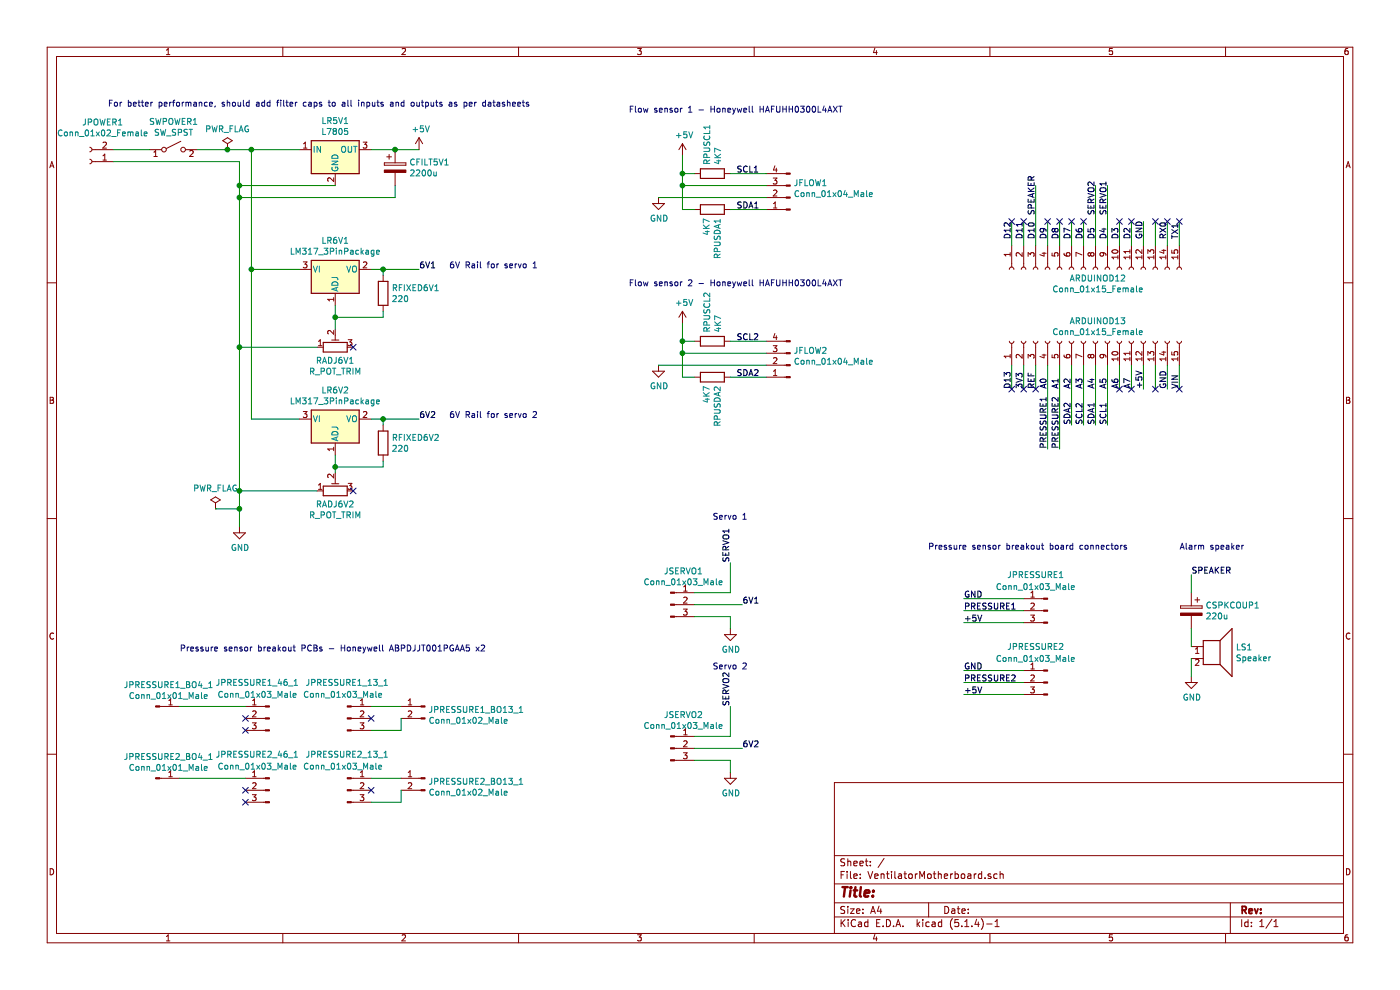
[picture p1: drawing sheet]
EESchema Schematic File Version 4
LIBS:VentilatorMotherboard-cache
EELAYER 30 0
EELAYER END
$Descr A4 11693 8268
encoding utf-8
Sheet 1 1
Title ""
Date ""
Rev ""
Comp ""
Comment1 ""
Comment2 ""
Comment3 ""
Comment4 ""
$EndDescr
$Comp
L Connector:Conn_01x02_Female JPOWER1
U 1 1
P 750 1350
F 0 "JPOWER1" H 642 1025 50  0000 C CNN
F 1 "Conn_01x02_Female" H 642 1116 50  0000 C CNN
F 2 "TerminalBlock:TerminalBlock_bornier-2_P5.08mm" H 750 1350 50  0001 C CNN
F 3 "~" H 750 1350 50  0001 C CNN
	1    750  1350
	-1   0    0    1   
$EndComp
$Comp
L Regulator_Linear:L7805 LR5V1
U 1 1
P 2800 1250
F 0 "LR5V1" H 2800 1492 50  0000 C CNN
F 1 "L7805" H 2800 1401 50  0000 C CNN
F 2 "Package_TO_SOT_THT:TO-220-3_Vertical" H 2825 1100 50  0001 L CIN
F 3 "http://www.st.com/content/ccc/resource/technical/document/datasheet/41/4f/b3/b0/12/d4/47/88/CD00000444.pdf/files/CD00000444.pdf/jcr:content/translations/en.CD00000444.pdf" H 2800 1200 50  0001 C CNN
	1    2800 1250
	1    0    0    -1  
$EndComp
$Comp
L Regulator_Linear:LM317_3PinPackage LR6V1
U 1 1
P 2800 2250
F 0 "LR6V1" H 2800 2492 50  0000 C CNN
F 1 "LM317_3PinPackage" H 2800 2401 50  0000 C CNN
F 2 "Package_TO_SOT_THT:TO-220-3_Vertical" H 2800 2500 50  0001 C CIN
F 3 "http://www.ti.com/lit/ds/symlink/lm317.pdf" H 2800 2250 50  0001 C CNN
	1    2800 2250
	1    0    0    -1  
$EndComp
$Comp
L power:GND #PWR01
U 1 1
P 2000 4400
F 0 "#PWR01" H 2000 4150 50  0001 C CNN
F 1 "GND" H 2005 4227 50  0000 C CNN
F 2 "" H 2000 4400 50  0001 C CNN
F 3 "" H 2000 4400 50  0001 C CNN
	1    2000 4400
	1    0    0    -1  
$EndComp
Wire Wire Line
	950  1350 2000 1350
Wire Wire Line
	2000 1350 2000 1550
Wire Wire Line
	2800 1550 2000 1550
Connection ~ 2000 1550
$Comp
L Device:R RFIXED6V1
U 1 1
P 3200 2450
F 0 "RFIXED6V1" H 3270 2496 50  0000 L CNN
F 1 "220" H 3270 2405 50  0000 L CNN
F 2 "Resistor_THT:R_Axial_DIN0204_L3.6mm_D1.6mm_P7.62mm_Horizontal" V 3130 2450 50  0001 C CNN
F 3 "~" H 3200 2450 50  0001 C CNN
	1    3200 2450
	1    0    0    -1  
$EndComp
Wire Wire Line
	3200 2650 3200 2600
Wire Wire Line
	3200 2300 3200 2250
Wire Wire Line
	3200 2250 3100 2250
Wire Wire Line
	2000 1550 2000 1650
Connection ~ 2100 1250
Wire Wire Line
	2100 1250 2500 1250
Wire Wire Line
	3200 2250 3500 2250
Connection ~ 3200 2250
$Comp
L Regulator_Linear:LM317_3PinPackage LR6V2
U 1 1
P 2800 3500
F 0 "LR6V2" H 2800 3742 50  0000 C CNN
F 1 "LM317_3PinPackage" H 2800 3651 50  0000 C CNN
F 2 "Package_TO_SOT_THT:TO-220-3_Vertical" H 2800 3750 50  0001 C CIN
F 3 "http://www.ti.com/lit/ds/symlink/lm317.pdf" H 2800 3500 50  0001 C CNN
	1    2800 3500
	1    0    0    -1  
$EndComp
$Comp
L Device:R_POT_TRIM RADJ6V2
U 1 1
P 2800 4100
F 0 "RADJ6V2" V 2685 4100 50  0000 C CNN
F 1 "R_POT_TRIM" V 2594 4100 50  0000 C CNN
F 2 "Potentiometer_THT:Potentiometer_Piher_PT-10-V10_Vertical" H 2800 4100 50  0001 C CNN
F 3 "~" H 2800 4100 50  0001 C CNN
	1    2800 4100
	0    -1   -1   0   
$EndComp
Wire Wire Line
	2800 3950 2800 3900
$Comp
L Device:R RFIXED6V2
U 1 1
P 3200 3700
F 0 "RFIXED6V2" H 3270 3746 50  0000 L CNN
F 1 "220" H 3270 3655 50  0000 L CNN
F 2 "Resistor_THT:R_Axial_DIN0204_L3.6mm_D1.6mm_P7.62mm_Horizontal" V 3130 3700 50  0001 C CNN
F 3 "~" H 3200 3700 50  0001 C CNN
	1    3200 3700
	1    0    0    -1  
$EndComp
Wire Wire Line
	3200 3900 3200 3850
Wire Wire Line
	3200 3550 3200 3500
Wire Wire Line
	3200 3500 3100 3500
Wire Wire Line
	2100 3500 2500 3500
Wire Wire Line
	3200 3500 3500 3500
Connection ~ 3200 3500
Wire Wire Line
	2650 4100 2000 4100
Connection ~ 2000 4100
Wire Wire Line
	2000 4100 2000 4250
$Comp
L power:+5V #PWR06
U 1 1
P 3500 1250
F 0 "#PWR06" H 3500 1100 50  0001 C CNN
F 1 "+5V" H 3515 1423 50  0000 C CNN
F 2 "" H 3500 1250 50  0001 C CNN
F 3 "" H 3500 1250 50  0001 C CNN
	1    3500 1250
	1    0    0    -1  
$EndComp
Wire Wire Line
	3100 1250 3300 1250
$Comp
L Device:CP CFILT5V1
U 1 1
P 3300 1400
F 0 "CFILT5V1" H 3418 1446 50  0000 L CNN
F 1 "2200u" H 3418 1355 50  0000 L CNN
F 2 "Capacitor_THT:CP_Radial_D10.0mm_P5.00mm" H 3338 1250 50  0001 C CNN
F 3 "~" H 3300 1400 50  0001 C CNN
	1    3300 1400
	1    0    0    -1  
$EndComp
Connection ~ 3300 1250
Wire Wire Line
	3300 1250 3500 1250
Wire Wire Line
	3300 1550 3300 1650
Wire Wire Line
	3300 1650 2000 1650
Connection ~ 2000 1650
Text Notes 900  900  0    50   ~ 0
For better performance, should add filter caps to all inputs and outputs as per datasheets
$Comp
L Device:CP CSPKCOUP1
U 1 1
P 9950 5100
F 0 "CSPKCOUP1" H 9832 5146 50  0000 R CNN
F 1 "220u" H 9832 5055 50  0000 R CNN
F 2 "Capacitor_THT:CP_Radial_D10.0mm_P5.00mm" H 9988 4950 50  0001 C CNN
F 3 "~" H 9950 5100 50  0001 C CNN
	1    9950 5100
	-1   0    0    -1  
$EndComp
$Comp
L Device:Speaker LS1
U 1 1
P 10150 5400
F 0 "LS1" H 10320 5396 50  0000 L CNN
F 1 "Speaker" H 10320 5305 50  0000 L CNN
F 2 "Connector_PinSocket_2.54mm:PinSocket_1x02_P2.54mm_Vertical" H 10150 5200 50  0001 C CNN
F 3 "~" H 10140 5350 50  0001 C CNN
	1    10150 5400
	1    0    0    -1  
$EndComp
$Comp
L power:GND #PWR07
U 1 1
P 9950 5650
F 0 "#PWR07" H 9950 5400 50  0001 C CNN
F 1 "GND" H 9955 5477 50  0000 C CNN
F 2 "" H 9950 5650 50  0001 C CNN
F 3 "" H 9950 5650 50  0001 C CNN
	1    9950 5650
	1    0    0    -1  
$EndComp
Wire Wire Line
	9950 5250 9950 5400
Wire Wire Line
	9950 5500 9950 5650
$Comp
L Connector:Conn_01x04_Male JFLOW1
U 1 1
P 6600 1650
F 0 "JFLOW1" H 6572 1532 50  0000 R CNN
F 1 "Conn_01x04_Male" H 6572 1623 50  0000 R CNN
F 2 "Connector_PinHeader_2.54mm:PinHeader_1x04_P2.54mm_Vertical" H 6600 1650 50  0001 C CNN
F 3 "~" H 6600 1650 50  0001 C CNN
	1    6600 1650
	-1   0    0    1   
$EndComp
Text Label 8450 2000 1    50   ~ 0
D12
Text Label 8550 2000 1    50   ~ 0
D11
Text Label 8650 2000 1    50   ~ 0
D10
Text Label 8750 2000 1    50   ~ 0
D9
Text Label 8850 2000 1    50   ~ 0
D8
Text Label 8950 2000 1    50   ~ 0
D7
Text Label 9050 2000 1    50   ~ 0
D6
Text Label 9150 2000 1    50   ~ 0
D5
Text Label 9250 2000 1    50   ~ 0
D4
Text Label 9350 2000 1    50   ~ 0
D3
Text Label 9450 2000 1    50   ~ 0
D2
Text Label 9550 2000 1    50   ~ 0
GND
Text Label 9750 2000 1    50   ~ 0
RX0
Text Label 9850 2000 1    50   ~ 0
TX1
Wire Wire Line
	8450 2050 8450 1850
Wire Wire Line
	8550 2050 8550 1850
Wire Wire Line
	8750 2050 8750 1850
Wire Wire Line
	8850 2050 8850 1850
Wire Wire Line
	8950 2050 8950 1850
Wire Wire Line
	9050 2050 9050 1850
Wire Wire Line
	9550 2050 9550 1850
Wire Wire Line
	9650 2050 9650 1850
Wire Wire Line
	9750 2050 9750 1850
Wire Wire Line
	9850 2050 9850 1850
Text Label 8450 3250 1    50   ~ 0
D13
Text Label 8550 3250 1    50   ~ 0
3V3
Text Label 8650 3250 1    50   ~ 0
REF
Text Label 8750 3250 1    50   ~ 0
A0
Text Label 8850 3250 1    50   ~ 0
A1
Text Label 8950 3250 1    50   ~ 0
A2
Text Label 9050 3250 1    50   ~ 0
A3
Text Label 9150 3250 1    50   ~ 0
A4
Text Label 9250 3250 1    50   ~ 0
A5
Text Label 9350 3250 1    50   ~ 0
A6
Text Label 9450 3250 1    50   ~ 0
A7
Text Label 9550 3250 1    50   ~ 0
+5V
Wire Wire Line
	8450 3050 8450 3250
Wire Wire Line
	8550 3050 8550 3250
Wire Wire Line
	8650 3050 8650 3250
Wire Wire Line
	9350 3050 9350 3250
Wire Wire Line
	9450 3050 9450 3250
Wire Wire Line
	9550 3050 9550 3250
Wire Wire Line
	9650 3050 9650 3250
Text Label 9750 3250 1    50   ~ 0
GND
Text Label 9850 3250 1    50   ~ 0
VIN
Wire Wire Line
	9850 3050 9850 3250
$Comp
L Connector:Conn_01x15_Female ARDUINOD12
U 1 1
P 9150 2250
F 0 "ARDUINOD12" V 9223 2230 50  0000 C CNN
F 1 "Conn_01x15_Female" V 9314 2230 50  0000 C CNN
F 2 "Connector_PinSocket_2.54mm:PinSocket_1x15_P2.54mm_Vertical" H 9150 2250 50  0001 C CNN
F 3 "~" H 9150 2250 50  0001 C CNN
	1    9150 2250
	0    -1   1    0   
$EndComp
$Comp
L Connector:Conn_01x15_Female ARDUINOD13
U 1 1
P 9150 2850
F 0 "ARDUINOD13" V 9315 2830 50  0000 C CNN
F 1 "Conn_01x15_Female" V 9224 2830 50  0000 C CNN
F 2 "Connector_PinSocket_2.54mm:PinSocket_1x15_P2.54mm_Vertical" H 9150 2850 50  0001 C CNN
F 3 "~" H 9150 2850 50  0001 C CNN
	1    9150 2850
	0    -1   -1   0   
$EndComp
$Comp
L power:+5V #PWR010
U 1 1
P 5700 1300
F 0 "#PWR010" H 5700 1150 50  0001 C CNN
F 1 "+5V" H 5715 1473 50  0000 C CNN
F 2 "" H 5700 1300 50  0001 C CNN
F 3 "" H 5700 1300 50  0001 C CNN
	1    5700 1300
	1    0    0    -1  
$EndComp
$Comp
L Device:R RPUSCL1
U 1 1
P 5950 1450
F 0 "RPUSCL1" H 6020 1496 50  0000 L CNN
F 1 "4K7" H 6020 1405 50  0000 L CNN
F 2 "Resistor_THT:R_Axial_DIN0207_L6.3mm_D2.5mm_P10.16mm_Horizontal" V 5880 1450 50  0001 C CNN
F 3 "~" H 5950 1450 50  0001 C CNN
	1    5950 1450
	0    -1   -1   0   
$EndComp
$Comp
L Device:R RPUSDA1
U 1 1
P 5950 1750
F 0 "RPUSDA1" H 6020 1796 50  0000 L CNN
F 1 "4K7" H 6020 1705 50  0000 L CNN
F 2 "Resistor_THT:R_Axial_DIN0207_L6.3mm_D2.5mm_P10.16mm_Horizontal" V 5880 1750 50  0001 C CNN
F 3 "~" H 5950 1750 50  0001 C CNN
	1    5950 1750
	0    1    1    0   
$EndComp
Wire Wire Line
	5700 1300 5700 1450
Wire Wire Line
	5700 1450 5800 1450
Wire Wire Line
	6100 1450 6400 1450
Wire Wire Line
	6100 1750 6400 1750
$Comp
L power:GND #PWR08
U 1 1
P 5500 1650
F 0 "#PWR08" H 5500 1400 50  0001 C CNN
F 1 "GND" H 5505 1477 50  0000 C CNN
F 2 "" H 5500 1650 50  0001 C CNN
F 3 "" H 5500 1650 50  0001 C CNN
	1    5500 1650
	1    0    0    -1  
$EndComp
Wire Wire Line
	5700 1450 5700 1550
Wire Wire Line
	5700 1750 5800 1750
Connection ~ 5700 1450
Wire Wire Line
	6400 1550 5700 1550
Connection ~ 5700 1550
Wire Wire Line
	5700 1550 5700 1750
Wire Wire Line
	5500 1650 6400 1650
Text Label 6150 1450 0    50   ~ 0
SCL1
Text Label 6150 1750 0    50   ~ 0
SDA1
$Comp
L Connector:Conn_01x04_Male JFLOW2
U 1 1
P 6600 3050
F 0 "JFLOW2" H 6572 2932 50  0000 R CNN
F 1 "Conn_01x04_Male" H 6572 3023 50  0000 R CNN
F 2 "Connector_PinHeader_2.54mm:PinHeader_1x04_P2.54mm_Vertical" H 6600 3050 50  0001 C CNN
F 3 "~" H 6600 3050 50  0001 C CNN
	1    6600 3050
	-1   0    0    1   
$EndComp
$Comp
L power:+5V #PWR011
U 1 1
P 5700 2700
F 0 "#PWR011" H 5700 2550 50  0001 C CNN
F 1 "+5V" H 5715 2873 50  0000 C CNN
F 2 "" H 5700 2700 50  0001 C CNN
F 3 "" H 5700 2700 50  0001 C CNN
	1    5700 2700
	1    0    0    -1  
$EndComp
$Comp
L Device:R RPUSCL2
U 1 1
P 5950 2850
F 0 "RPUSCL2" H 6020 2896 50  0000 L CNN
F 1 "4K7" H 6020 2805 50  0000 L CNN
F 2 "Resistor_THT:R_Axial_DIN0207_L6.3mm_D2.5mm_P10.16mm_Horizontal" V 5880 2850 50  0001 C CNN
F 3 "~" H 5950 2850 50  0001 C CNN
	1    5950 2850
	0    -1   -1   0   
$EndComp
$Comp
L Device:R RPUSDA2
U 1 1
P 5950 3150
F 0 "RPUSDA2" H 6020 3196 50  0000 L CNN
F 1 "4K7" H 6020 3105 50  0000 L CNN
F 2 "Resistor_THT:R_Axial_DIN0207_L6.3mm_D2.5mm_P10.16mm_Horizontal" V 5880 3150 50  0001 C CNN
F 3 "~" H 5950 3150 50  0001 C CNN
	1    5950 3150
	0    1    1    0   
$EndComp
Wire Wire Line
	5700 2700 5700 2850
Wire Wire Line
	5700 2850 5800 2850
Wire Wire Line
	6100 2850 6400 2850
Wire Wire Line
	6100 3150 6400 3150
$Comp
L power:GND #PWR09
U 1 1
P 5500 3050
F 0 "#PWR09" H 5500 2800 50  0001 C CNN
F 1 "GND" H 5505 2877 50  0000 C CNN
F 2 "" H 5500 3050 50  0001 C CNN
F 3 "" H 5500 3050 50  0001 C CNN
	1    5500 3050
	1    0    0    -1  
$EndComp
Wire Wire Line
	5700 2850 5700 2950
Wire Wire Line
	5700 3150 5800 3150
Connection ~ 5700 2850
Wire Wire Line
	6400 2950 5700 2950
Connection ~ 5700 2950
Wire Wire Line
	5700 2950 5700 3150
Wire Wire Line
	5500 3050 6400 3050
Text Label 6150 2850 0    50   ~ 0
SCL2
Text Label 6150 3150 0    50   ~ 0
SDA2
Wire Wire Line
	9250 3050 9250 3550
Text Label 9250 3550 1    50   ~ 0
SCL1
Wire Wire Line
	9150 3050 9150 3550
Text Label 9150 3550 1    50   ~ 0
SDA1
Text Label 3500 2250 0    50   ~ 0
6V1
Text Label 3500 3500 0    50   ~ 0
6V2
$Comp
L Connector:Conn_01x03_Male JSERVO1
U 1 1
P 5600 5050
F 0 "JSERVO1" H 5708 5331 50  0000 C CNN
F 1 "Conn_01x03_Male" H 5708 5240 50  0000 C CNN
F 2 "Connector_PinSocket_2.54mm:PinSocket_1x03_P2.54mm_Vertical" H 5600 5050 50  0001 C CNN
F 3 "~" H 5600 5050 50  0001 C CNN
	1    5600 5050
	1    0    0    -1  
$EndComp
$Comp
L power:GND #PWR02
U 1 1
P 6100 5250
F 0 "#PWR02" H 6100 5000 50  0001 C CNN
F 1 "GND" H 6105 5077 50  0000 C CNN
F 2 "" H 6100 5250 50  0001 C CNN
F 3 "" H 6100 5250 50  0001 C CNN
	1    6100 5250
	1    0    0    -1  
$EndComp
Wire Wire Line
	5800 5050 6200 5050
Wire Wire Line
	5800 5150 6100 5150
Wire Wire Line
	6100 5150 6100 5250
Text Label 6100 4700 1    50   ~ 0
SERVO1
Wire Wire Line
	5800 4950 6100 4950
Wire Wire Line
	6100 4950 6100 4700
$Comp
L Connector:Conn_01x03_Male JSERVO2
U 1 1
P 5600 6250
F 0 "JSERVO2" H 5708 6531 50  0000 C CNN
F 1 "Conn_01x03_Male" H 5708 6440 50  0000 C CNN
F 2 "Connector_PinSocket_2.54mm:PinSocket_1x03_P2.54mm_Vertical" H 5600 6250 50  0001 C CNN
F 3 "~" H 5600 6250 50  0001 C CNN
	1    5600 6250
	1    0    0    -1  
$EndComp
$Comp
L power:GND #PWR03
U 1 1
P 6100 6450
F 0 "#PWR03" H 6100 6200 50  0001 C CNN
F 1 "GND" H 6105 6277 50  0000 C CNN
F 2 "" H 6100 6450 50  0001 C CNN
F 3 "" H 6100 6450 50  0001 C CNN
	1    6100 6450
	1    0    0    -1  
$EndComp
Wire Wire Line
	5800 6250 6200 6250
Wire Wire Line
	5800 6350 6100 6350
Wire Wire Line
	6100 6350 6100 6450
Text Label 6100 5900 1    50   ~ 0
SERVO2
Wire Wire Line
	5800 6150 6100 6150
Wire Wire Line
	6100 6150 6100 5900
Wire Wire Line
	9250 1550 9250 2050
Wire Wire Line
	9150 1550 9150 2050
Text Label 9250 1800 1    50   ~ 0
SERVO1
Text Label 9150 1800 1    50   ~ 0
SERVO2
NoConn ~ 9650 3250
NoConn ~ 9850 3250
Wire Wire Line
	9750 3050 9750 3250
NoConn ~ 9450 3250
NoConn ~ 9350 3250
NoConn ~ 8650 3250
NoConn ~ 8550 3250
NoConn ~ 8450 3250
NoConn ~ 8450 1850
NoConn ~ 8550 1850
NoConn ~ 8750 1850
NoConn ~ 8850 1850
NoConn ~ 8950 1850
NoConn ~ 9050 1850
NoConn ~ 9750 1850
NoConn ~ 9850 1850
NoConn ~ 9650 1850
Text Label 9050 3550 1    50   ~ 0
SCL2
Text Label 8950 3550 1    50   ~ 0
SDA2
Wire Wire Line
	9950 4950 9950 4800
$Comp
L Connector:Conn_01x03_Male JPRESSURE1_13_1
U 1 1
P 2900 6000
F 0 "JPRESSURE1_13_1" H 3250 6300 50  0000 R CNN
F 1 "Conn_01x03_Male" H 3200 6200 50  0000 R CNN
F 2 "Connector_PinSocket_2.54mm:PinSocket_1x03_P2.54mm_Vertical" H 2900 6000 50  0001 C CNN
F 3 "~" H 2900 6000 50  0001 C CNN
	1    2900 6000
	1    0    0    -1  
$EndComp
Wire Wire Line
	3350 5900 3100 5900
NoConn ~ 3100 6000
NoConn ~ 2050 6100
NoConn ~ 2050 6000
$Comp
L Connector:Conn_01x03_Male JPRESSURE1_46_1
U 1 1
P 2250 6000
F 0 "JPRESSURE1_46_1" H 2350 6300 50  0000 C CNN
F 1 "Conn_01x03_Male" H 2350 6200 50  0000 C CNN
F 2 "Connector_PinSocket_2.54mm:PinSocket_1x03_P2.54mm_Vertical" H 2250 6000 50  0001 C CNN
F 3 "~" H 2250 6000 50  0001 C CNN
	1    2250 6000
	-1   0    0    -1  
$EndComp
Wire Wire Line
	3100 6100 3350 6100
$Comp
L Connector:Conn_01x03_Male JPRESSURE1
U 1 1
P 8750 5100
F 0 "JPRESSURE1" H 8850 5400 50  0000 C CNN
F 1 "Conn_01x03_Male" H 8850 5300 50  0000 C CNN
F 2 "Connector_PinSocket_2.54mm:PinSocket_1x03_P2.54mm_Vertical" H 8750 5100 50  0001 C CNN
F 3 "~" H 8750 5100 50  0001 C CNN
	1    8750 5100
	-1   0    0    -1  
$EndComp
Wire Wire Line
	8550 5000 8050 5000
Wire Wire Line
	8550 5100 8050 5100
Wire Wire Line
	8550 5200 8050 5200
Text Label 8050 5000 0    50   ~ 0
GND
Wire Wire Line
	8750 3050 8750 3750
Wire Wire Line
	8850 3050 8850 3750
Text Label 8750 3750 1    50   ~ 0
PRESSURE1
Text Label 8850 3750 1    50   ~ 0
PRESSURE2
$Comp
L Connector:Conn_01x02_Male JPRESSURE1_BO13_1
U 1 1
P 3550 5900
F 0 "JPRESSURE1_BO13_1" H 3522 5874 50  0000 R CNN
F 1 "Conn_01x02_Male" H 3522 5783 50  0000 R CNN
F 2 "Connector_PinSocket_2.54mm:PinSocket_1x02_P2.54mm_Vertical" H 3550 5900 50  0001 C CNN
F 3 "~" H 3550 5900 50  0001 C CNN
	1    3550 5900
	-1   0    0    -1  
$EndComp
$Comp
L Connector:Conn_01x01_Male JPRESSURE1_BO4_1
U 1 1
P 1300 5900
F 0 "JPRESSURE1_BO4_1" H 1408 6081 50  0000 C CNN
F 1 "Conn_01x01_Male" H 1408 5990 50  0000 C CNN
F 2 "Connector_PinSocket_2.54mm:PinSocket_1x01_P2.54mm_Vertical" H 1300 5900 50  0001 C CNN
F 3 "~" H 1300 5900 50  0001 C CNN
	1    1300 5900
	1    0    0    -1  
$EndComp
Wire Wire Line
	1500 5900 2050 5900
Wire Wire Line
	3350 6100 3350 6000
$Comp
L Connector:Conn_01x03_Male JPRESSURE2_13_1
U 1 1
P 2900 6600
F 0 "JPRESSURE2_13_1" H 3250 6900 50  0000 R CNN
F 1 "Conn_01x03_Male" H 3200 6800 50  0000 R CNN
F 2 "Connector_PinSocket_2.54mm:PinSocket_1x03_P2.54mm_Vertical" H 2900 6600 50  0001 C CNN
F 3 "~" H 2900 6600 50  0001 C CNN
	1    2900 6600
	1    0    0    -1  
$EndComp
Wire Wire Line
	3350 6500 3100 6500
NoConn ~ 3100 6600
NoConn ~ 2050 6700
NoConn ~ 2050 6600
$Comp
L Connector:Conn_01x03_Male JPRESSURE2_46_1
U 1 1
P 2250 6600
F 0 "JPRESSURE2_46_1" H 2350 6900 50  0000 C CNN
F 1 "Conn_01x03_Male" H 2350 6800 50  0000 C CNN
F 2 "Connector_PinSocket_2.54mm:PinSocket_1x03_P2.54mm_Vertical" H 2250 6600 50  0001 C CNN
F 3 "~" H 2250 6600 50  0001 C CNN
	1    2250 6600
	-1   0    0    -1  
$EndComp
Wire Wire Line
	3100 6700 3350 6700
$Comp
L Connector:Conn_01x03_Male JPRESSURE2
U 1 1
P 8750 5700
F 0 "JPRESSURE2" H 8850 6000 50  0000 C CNN
F 1 "Conn_01x03_Male" H 8850 5900 50  0000 C CNN
F 2 "Connector_PinSocket_2.54mm:PinSocket_1x03_P2.54mm_Vertical" H 8750 5700 50  0001 C CNN
F 3 "~" H 8750 5700 50  0001 C CNN
	1    8750 5700
	-1   0    0    -1  
$EndComp
Wire Wire Line
	8550 5600 8050 5600
Wire Wire Line
	8550 5700 8050 5700
Wire Wire Line
	8550 5800 8050 5800
Text Label 8050 5600 0    50   ~ 0
GND
$Comp
L Connector:Conn_01x02_Male JPRESSURE2_BO13_1
U 1 1
P 3550 6500
F 0 "JPRESSURE2_BO13_1" H 3522 6474 50  0000 R CNN
F 1 "Conn_01x02_Male" H 3522 6383 50  0000 R CNN
F 2 "Connector_PinSocket_2.54mm:PinSocket_1x02_P2.54mm_Vertical" H 3550 6500 50  0001 C CNN
F 3 "~" H 3550 6500 50  0001 C CNN
	1    3550 6500
	-1   0    0    -1  
$EndComp
$Comp
L Connector:Conn_01x01_Male JPRESSURE2_BO4_1
U 1 1
P 1300 6500
F 0 "JPRESSURE2_BO4_1" H 1408 6681 50  0000 C CNN
F 1 "Conn_01x01_Male" H 1408 6590 50  0000 C CNN
F 2 "Connector_PinSocket_2.54mm:PinSocket_1x01_P2.54mm_Vertical" H 1300 6500 50  0001 C CNN
F 3 "~" H 1300 6500 50  0001 C CNN
	1    1300 6500
	1    0    0    -1  
$EndComp
Wire Wire Line
	1500 6500 2050 6500
Wire Wire Line
	3350 6700 3350 6600
Text Label 8050 5200 0    50   ~ 0
+5V
Text Label 8050 5800 0    50   ~ 0
+5V
Text Label 8050 5100 0    50   ~ 0
PRESSURE1
Text Label 8050 5700 0    50   ~ 0
PRESSURE2
$Comp
L power:PWR_FLAG #FLG0101
U 1 1
P 1800 4250
F 0 "#FLG0101" H 1800 4325 50  0001 C CNN
F 1 "PWR_FLAG" H 1800 4423 50  0000 C CNN
F 2 "" H 1800 4250 50  0001 C CNN
F 3 "~" H 1800 4250 50  0001 C CNN
	1    1800 4250
	1    0    0    -1  
$EndComp
Wire Wire Line
	1800 4250 2000 4250
Connection ~ 2000 4250
Wire Wire Line
	2000 4250 2000 4400
Wire Wire Line
	2100 1250 2100 2250
Wire Wire Line
	2500 2250 2100 2250
Connection ~ 2100 2250
Wire Wire Line
	2100 2250 2100 3500
$Comp
L power:PWR_FLAG #FLG0102
U 1 1
P 1900 1250
F 0 "#FLG0102" H 1900 1325 50  0001 C CNN
F 1 "PWR_FLAG" H 1900 1423 50  0000 C CNN
F 2 "" H 1900 1250 50  0001 C CNN
F 3 "~" H 1900 1250 50  0001 C CNN
	1    1900 1250
	1    0    0    -1  
$EndComp
Wire Wire Line
	1900 1250 2100 1250
Text Label 6200 5050 0    50   ~ 0
6V1
Text Label 6200 6250 0    50   ~ 0
6V2
Connection ~ 2000 2900
Wire Wire Line
	2000 2900 2000 4100
Wire Wire Line
	2000 1650 2000 2900
NoConn ~ 2950 2900
Wire Wire Line
	2800 2650 2800 2750
Connection ~ 2800 2650
Wire Wire Line
	2800 2650 3200 2650
Wire Wire Line
	2800 2550 2800 2650
Wire Wire Line
	2650 2900 2000 2900
$Comp
L Device:R_POT_TRIM RADJ6V1
U 1 1
P 2800 2900
F 0 "RADJ6V1" V 2685 2900 50  0000 C CNN
F 1 "R_POT_TRIM" V 2594 2900 50  0000 C CNN
F 2 "Potentiometer_THT:Potentiometer_Piher_PT-10-V10_Vertical" H 2800 2900 50  0001 C CNN
F 3 "~" H 2800 2900 50  0001 C CNN
	1    2800 2900
	0    -1   -1   0   
$EndComp
Wire Wire Line
	3200 3900 2800 3900
Connection ~ 2800 3900
Wire Wire Line
	2800 3900 2800 3800
NoConn ~ 2950 4100
Wire Wire Line
	8950 3050 8950 3550
Wire Wire Line
	9050 3050 9050 3550
Wire Wire Line
	9350 1850 9350 2050
Wire Wire Line
	9450 1850 9450 2050
NoConn ~ 9350 1850
NoConn ~ 9450 1850
Wire Wire Line
	8650 1550 8650 2050
Text Label 8650 1800 1    50   ~ 0
SPEAKER
Text Label 9950 4800 0    50   ~ 0
SPEAKER
$Comp
L Switch:SW_SPST SWPOWER1
U 1 1
P 1450 1250
F 0 "SWPOWER1" H 1450 1485 50  0000 C CNN
F 1 "SW_SPST" H 1450 1394 50  0000 C CNN
F 2 "Connector_PinSocket_2.54mm:PinSocket_1x02_P2.54mm_Vertical" H 1450 1250 50  0001 C CNN
F 3 "~" H 1450 1250 50  0001 C CNN
	1    1450 1250
	1    0    0    -1  
$EndComp
Wire Wire Line
	950  1250 1250 1250
Wire Wire Line
	1650 1250 1900 1250
Connection ~ 1900 1250
Text Notes 3750 2250 0    50   ~ 0
6V Rail for servo 1
Text Notes 3750 3500 0    50   ~ 0
6V Rail for servo 2
Text Notes 5250 950  0    50   ~ 0
Flow sensor 1 - Honeywell HAFUHH0300L4AXT
Text Notes 5250 2400 0    50   ~ 0
Flow sensor 2 - Honeywell HAFUHH0300L4AXT
Text Notes 1500 5450 0    50   ~ 0
Pressure sensor breakout PCBs - Honeywell ABPDJJT001PGAA5 x2
Text Notes 7750 4600 0    50   ~ 0
Pressure sensor breakout board connectors
Text Notes 5950 4350 0    50   ~ 0
Servo 1
Text Notes 5950 5600 0    50   ~ 0
Servo 2
Text Notes 9850 4600 0    50   ~ 0
Alarm speaker
$EndSCHEMATC
